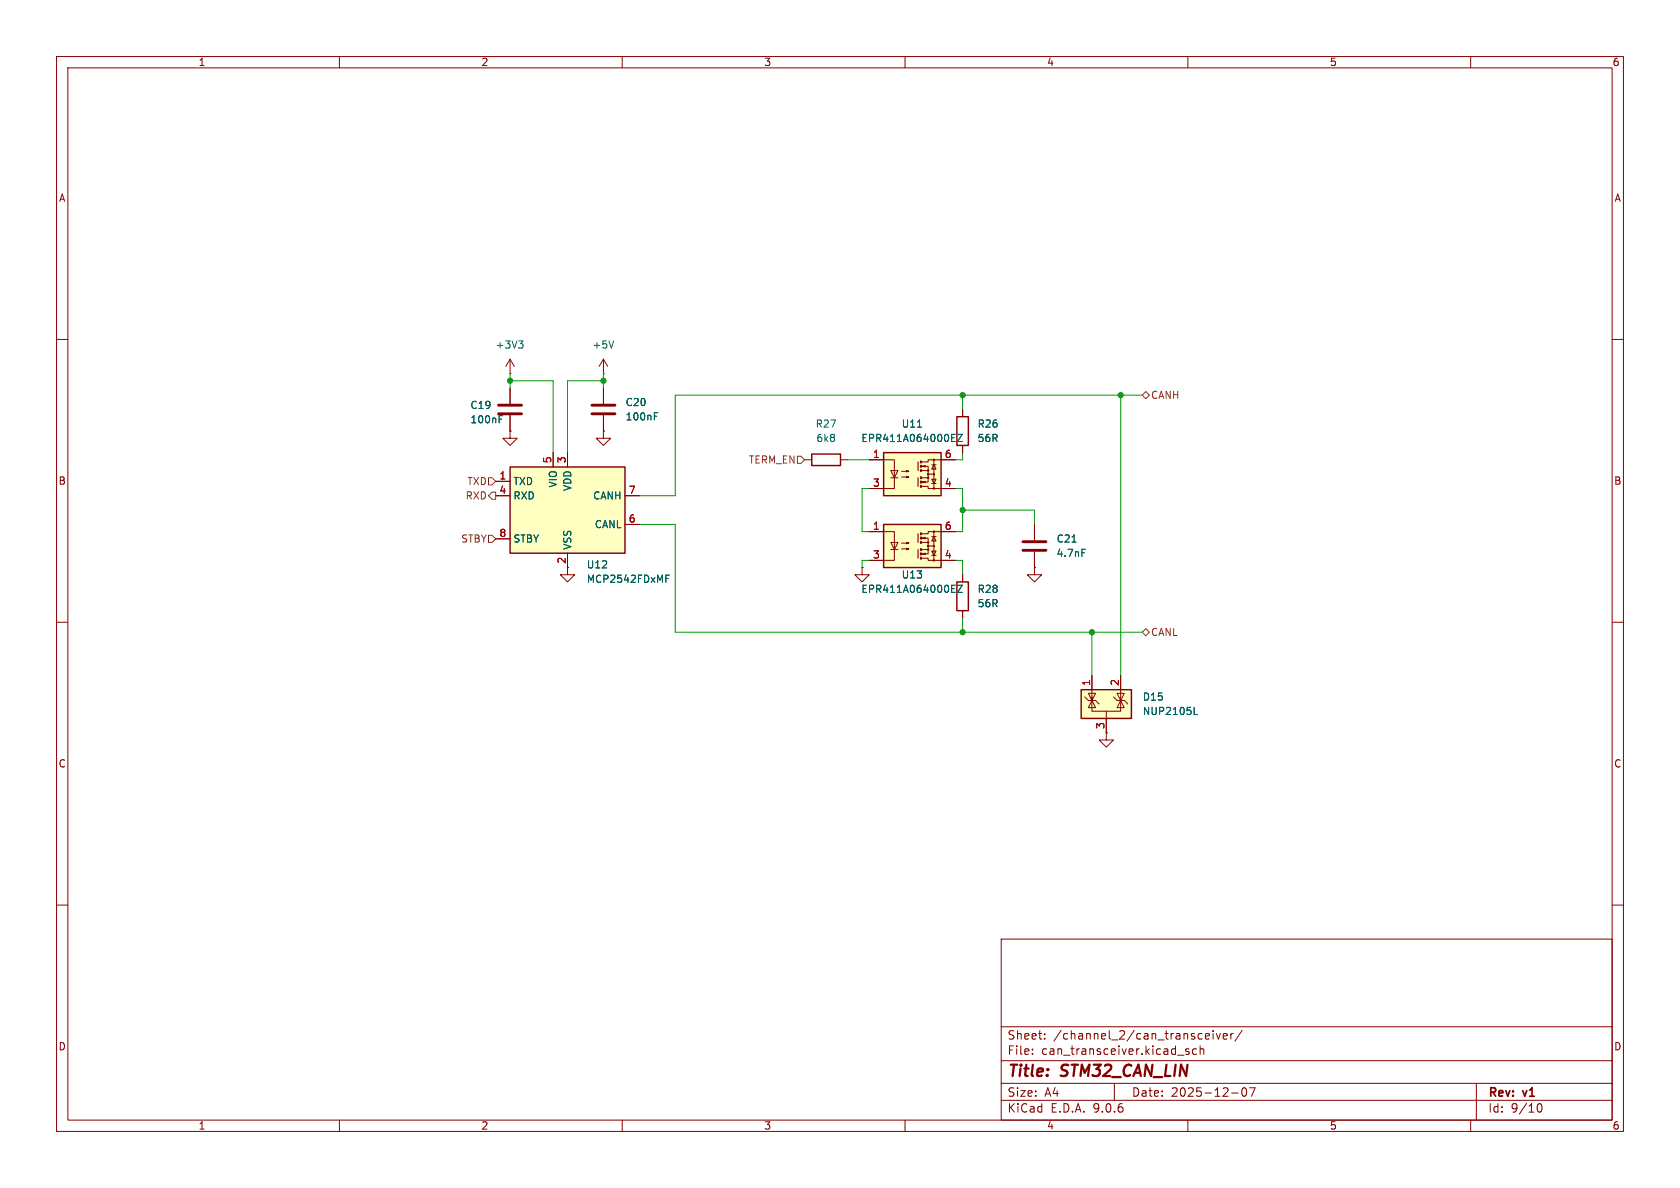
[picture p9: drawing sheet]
<svg xmlns="http://www.w3.org/2000/svg" width="297mm" height="210mm" viewBox="0 0 297 210" stroke-linecap="round" stroke-linejoin="round" font-family="sans-serif">
<g fill="none" stroke="#840000" stroke-width=".18">
<path d="M10 10h277v190h-277zM12 12h273v186h-273zM60 10v2M110 10v2M160 10v2M210 10v2M260 10v2M10 60h2M285 60h2M10 110h2M285 110h2M10 160h2"/>
<path d="M177 166h108v32h-108zM285 160h2M60 198v2M110 198v2M160 198v2M177 194.5h108M177 191.5h108M177 187.5h108M177 181.5h108M182.5 186.3v.1M182.5 185.5v.1M184.7 183.6v.1"/>
<path d="M184.7 182.8v.1M197 191.5v3M208.2 186.5h1.1M210 198v2M210.2 185.5l-.4-.1-.2 .2 .1 .2 .5 .2v.3h-.6M211.5 185.5l-.4-.1-.3 .3v.4l.2 .2h.5M212.2 185.5l.2-.1 .3 .1 .1 .9M212.2 184.9v1.5M213.1 183.5l.2 .2 .4-.1M213.1 182.9l.2-.2h.3l.2 .2v.2l-.7 .1M214.5 182.2v.1M214.5 182.7v1"/>
<path d="M215 182.7l.4 1 .3-1M216.2 183.2l.8-.1-.1-.3-.4-.1-.3 .2 .1 .7h.6M217.6 182.7v1M217.7 193.2h1.2M218 182.7l-.3 .1-.1 .2M219.6 182.1l-1.3 2M219.7 192.4l.2-.1a.81 .81 0 0 1 .6 .6 .81 .81 0 0 1-.3 .8l-.2 .1a.81 .81 0 0 1-.3-1.4zM220.9 192.3h1l-.7 1.5M260 198v2M261 191.5v6.5M271.7 195.7l.2-.5 .2-.1a.81 .81 0 0 1 .6 .6 .81 .81 0 0 1-.3 .8h-.4l-.3-.5"/>
</g>
<path d="M90.2 82.6h20.3v15.2h-20.3z" fill="#ffffc2"/>
<path d="M90.2 82.6h20.3v15.2h-20.3z" fill="none" stroke="#840000" stroke-width=".25"/>
<path d="M87.6 85.1h2.6M87.6 87.6h2.6M87.6 95.3h2.6M97.8 80v2.6M100.3 80v2.6M100.3 97.8v2.5M110.5 87.6h2.5M110.5 92.7h2.5" fill="none" stroke="#840000" stroke-width=".18"/>
<path d="M117.7 102.3h.4M117.7 101.7h.6" fill="none" stroke="#006464" stroke-width=".18"/>
<path d="M191.1 121.9h8.9v5.1h-8.9z" fill="#ffffc2"/>
<path d="M191.1 121.9h8.9v5.1h-8.9z" fill="none" stroke="#840000" stroke-width=".25"/>
<path d="M193 119.4v4.4M198.1 119.4v4.4M191.8 123.2l.6 .6h1.3l.6 .7M193 123.8v1.9h5.1v-1.9M193 123.8l.7 1.3h-1.3zM193 123.2v.6l.7-1.2h-1.3l.6 1.2M195.6 129.5v1.3h1.2l-1.2 1.3-1.3-1.3h1.3M195.6 129.5h.1M195.6 125.7v3.8M196.8 123.2l.7 .6h1.3l.6 .7M197.5 122.6h1.3l-.7 1.2zM198.1 123.8l.7 1.3h-1.3z" fill="none" stroke="#840000" stroke-width=".18"/>
<path d="M211.1 126.3h.6" fill="none" stroke="#006464" stroke-width=".18"/>
<path d="M156.2 92.7h10.2v7.6h-10.2z" fill="#ffffc2"/>
<path d="M169.2 73.7h2v5h-2zM156.2 92.7h10.2v7.6h-10.2z" fill="none" stroke="#840000" stroke-width=".25"/>
<g fill="none" stroke="#840000" stroke-width=".18">
<path d="M170.2 72.4v1.3M170.2 78.7v1.3M153.7 94h4.4v5.1h-4.4M157.5 95.9h1.2l-.6 1.3zM157.5 97.2h1.2M159.4 96h1.3l-.4 .1v-.2l.4 .1M159.4 97h1.3l-.4 .2v-.3l.4 .1M162.9 95.1h1.2v.8M162.9 95.9h1.2v1.3h-1.2M162.9 98.7h1.2v.4h4.8M163.1 95.1l.5-.1v.3zM163.1 97.9l.5-.1v.2z"/>
<path d="M164.1 97.2v.7h-1.2M164.1 96.5h1M164.7 97.4h.8l-.4 .8zM164.7 94.9h.8M164.7 98.2h.8M165.1 94.9l.4 .7h-.8zM165.1 94v5.1M168.9 94h-4.8v.4h-1.2M152.4 100.3v1.3h1.3l-1.3 1.3-1.3-1.3h1.3M152.4 100.3h.1"/>
<circle cx="164.1" cy="95.9" r=".13"/>
<circle cx="164.1" cy="96.5" r=".13"/>
<circle cx="164.1" cy="97.2" r=".13"/>
<circle cx="165.1" cy="99.1" r=".13"/>
<circle cx="165.1" cy="94" r=".13"/>
<circle cx="165.1" cy="96.5" r=".13"/>
</g>
<path d="M162.3 94.4v1.5M162.3 97.2v1.5" fill="none" stroke="#840000" stroke-width=".2"/>
<path d="M162.8 94.2v.3M162.8 95v.3M162.8 95.8v.2M162.8 97.8v.2M162.8 98.6v.2M162.8 97v.3" fill="none" stroke="#840000" stroke-width=".36"/>
<path d="M168.2 104.7h.6M168.2 103.4h.6M169.3 103.4h.8l-.8 1.3h.8" fill="none" stroke="#006464" stroke-width=".18"/>
<path d="M156.2 80h10.2v7.6h-10.2z" fill="#ffffc2"/>
<path d="M143.5 80.3h5.1v2h-5.1zM156.2 80h10.2v7.6h-10.2zM169.2 102.9h2v5.1h-2z" fill="none" stroke="#840000" stroke-width=".25"/>
<g fill="none" stroke="#840000" stroke-width=".18">
<path d="M90.2 66h.1M90.2 76.2v1.3h1.2l-1.2 1.2-1.3-1.2h1.3M90.2 76.2h.1M90.2 63.5l-.8 1.3M90.2 63.5l.7 1.3M90.2 63.5v2.5M90.2 68.6v2.8M90.2 73.4v2.8M106.7 76.2v1.3h1.2l-1.2 1.2-1.3-1.2h1.3M106.7 76.2h.1M106.7 66h.1M106.7 63.5l-.8 1.3"/>
<path d="M106.7 63.5l.7 1.3M106.7 63.5v2.5M106.7 68.6v2.8M106.7 73.4v2.8M170.2 72.4v1.3M170.2 78.7v1.3M87.6 85.1h2.6M87.6 87.6h2.6M87.6 95.3h2.6M97.8 80v2.6M100.3 97.8v3.8h1.3l-1.3 1.3-1.2-1.3h1.2M100.3 80v2.6"/>
<path d="M110.5 87.6h2.5M110.5 92.7h2.5M142.2 81.3h1.3M148.6 81.3h1.3M153.7 81.3h4.4v5.1h-4.4M153.7 94h2.5M153.7 99.1h2.5M157.5 83.2h1.2l-.6 1.3zM157.5 84.5h1.2M159.4 83.3h1.3l-.4 .1v-.2l.4 .1M159.4 84.3h1.3l-.4 .2v-.3l.4 .1M162.9 82.4h1.2v.8"/>
<path d="M162.9 83.2h1.2v1.3h-1.2M162.9 86h1.2v.4h4.8M163.1 82.4l.5-.1v.3zM163.1 85.2l.5-.1v.2zM164.1 84.5v.7h-1.2M164.1 83.8h1M164.7 84.7h.8l-.4 .8zM164.7 82.2h.8M164.7 85.5h.8M165.1 82.2l.4 .7h-.8zM165.1 81.3v5.1M166.4 94h2.5"/>
<path d="M166.4 99.1h2.5M168.9 81.3h-4.8v.4h-1.2M182.9 92.7v2.8M182.9 97.5v2.8M152.4 100.3h.1M170.2 101.6v1.3M170.2 108v1.2M182.9 100.3v1.3h1.2l-1.2 1.3-1.3-1.3h1.3M182.9 100.3h.1M193 119.4v2.5M198.1 119.4v2.5M195.6 129.5h.1"/>
<path d="M195.6 127v2.5"/>
<circle cx="164.1" cy="84.5" r=".13"/>
<circle cx="164.1" cy="83.8" r=".13"/>
<circle cx="164.1" cy="83.2" r=".13"/>
<circle cx="165.1" cy="81.3" r=".13"/>
<circle cx="165.1" cy="83.8" r=".13"/>
<circle cx="165.1" cy="86.4" r=".13"/>
</g>
<path d="M162.3 81.7v1.5M162.3 84.5v1.5" fill="none" stroke="#840000" stroke-width=".2"/>
<path d="M162.8 81.5v.3M162.8 82.3v.3M162.8 83.1v.2M162.8 85.1v.2M162.8 85.9v.2M162.8 84.3v.3" fill="none" stroke="#840000" stroke-width=".36"/>
<g fill="none" stroke="#006464" stroke-width=".18">
<path d="M88.2 74.1h.5M88.2 73.5h.7M91.7 60.3h.8l-.5 .5M92.2 60.8l.3 .2v.3l-.3 .2M108.5 60.3l-.4 1.2M115.7 73.6h.4M115.7 73h.6M162.2 75.5h.7M168.2 78h.6M168.2 76.8h.6M169.3 76.8h.8l-.8 1.2h.8M189.5 95.8h.7"/>
<path d="M191.3 97.1h.6M117.7 102.3h.4M117.7 101.7h.6M168.2 104.7h.6M168.2 103.4h.6M169.3 103.4h.8l-.8 1.3h.8M211.1 126.3h.6"/>
</g>
<path d="M88.1 71.6h4.1M88.1 73.2h4.1M104.6 71.6h4.1M104.6 73.2h4.1M180.8 95.8h4.1M180.8 97.3h4.1" fill="none" stroke="#840000" stroke-width=".51"/>
<path d="M201.9 69.9l.7-.7 .6 .7-.6 .6zM86.4 94.6h.6l.6 .7-.6 .6h-.6zM86.4 84.5h.6l.6 .6-.6 .6h-.6zM87 87h.6v1.3h-.6l-.6-.7zM141 80.6h.6l.6 .7-.6 .6h-.6zM201.9 111.8l.7-.7 .6 .7-.6 .6z" fill="none" stroke="#725600" stroke-width=".18"/>
<g fill="none" stroke="#009600" stroke-width=".18">
<path d="M90.2 66v2.6M90.2 67.3h7.6v12.7M106.7 66v2.6M106.7 67.3h-6.4v12.7M170.2 69.9v2.5M198.1 69.9v49.5M201.9 69.9h-82.5v17.7h-6.4M113 92.7h6.4v19.1h82.5M149.9 81.3h3.8M153.7 86.4h-1.3v7.6h1.3M153.7 99.1h-1.3v1.2M168.9 86.4h1.3v7.6h-1.3"/>
<path d="M168.9 99.1h1.3v2.5M170.2 80v1.3h-1.3M170.2 90.2h12.7v2.5M170.2 109.2v2.6M193 111.8v7.6"/>
</g>
<g fill="#009600" stroke="#009600" stroke-width=".18">
<circle cx="90.2" cy="67.3" r=".46"/>
<circle cx="106.7" cy="67.3" r=".46"/>
<circle cx="170.2" cy="69.9" r=".46"/>
<circle cx="198.1" cy="69.9" r=".46"/>
<circle cx="170.2" cy="90.2" r=".46"/>
<circle cx="193" cy="111.8" r=".46"/>
<circle cx="170.2" cy="111.8" r=".46"/>
</g>
<g font-size="2.8" fill="#840000">
<text x="178" y="190.9">Title:</text>
<text x="187.7" y="190.9">STM32_CAN_LIN</text>
</g>
<g font-size="2.1" fill="#840000">
<text x="178" y="184">Sheet:</text>
<text x="186.2" y="184">/channel_2/can_transceiver/</text>
<text x="178" y="186.7">File:</text>
<text x="184.1" y="186.7">can_transceiver.kicad_sch</text>
<text x="178" y="196.9">KiCad</text>
<text x="178" y="194.1">Size:</text>
<text x="184.7" y="194.1">A4</text>
<text x="185.7" y="196.9">E.D.A.</text>
<text x="193.3" y="196.9">9.0.6</text>
<text x="200" y="194.1">Date:</text>
<text x="207" y="194.1">2025-12-07</text>
<text x="263" y="194.3">Rev:</text>
<text x="263" y="196.9">Id:</text>
<text x="267.1" y="196.9">9/10</text>
<text x="269.4" y="194.3">v1</text>
</g>
<g font-size="1.8" fill="#840000">
<text x="35" y="11.9">1</text>
<text x="85" y="11.9">2</text>
<text x="135" y="11.9">3</text>
<text x="185" y="11.9">4</text>
<text x="235" y="11.9">5</text>
<text x="285" y="11.9">6</text>
<text x="10.3" y="35.9">A</text>
<text x="285.3" y="35.9">A</text>
<text x="10.3" y="85.9">B</text>
<text x="285.3" y="85.9">B</text>
<text x="10.3" y="135.9">C</text>
<text x="285.3" y="135.9">C</text>
<text x="10.3" y="185.9">D</text>
<text x="285.3" y="185.9">D</text>
<text x="35" y="199.9">1</text>
<text x="85" y="199.9">2</text>
<text x="135" y="199.9">3</text>
<text x="185" y="199.9">4</text>
<text x="235" y="199.9">5</text>
<text x="285" y="199.9">6</text>
</g>
<g font-size="1.8" fill="#006464">
<text x="87.5" y="61.8">+3V3</text>
<text x="104.6" y="61.8">+5V</text>
<text x="110.5" y="72">C20</text>
<text x="83.1" y="75">100nF</text>
<text x="83.1" y="72.5">C19</text>
<text x="110.5" y="74.5">100nF</text>
<text x="144.1" y="75.8">R27</text>
<text x="159.3" y="75.8">U11</text>
<text x="172.7" y="75.8">R26</text>
<text x="144.2" y="78.3">6k8</text>
<text x="152.2" y="78.3">EPR411A064000EZ</text>
<text x="172.7" y="78.3">56R</text>
<text x="90.7" y="86">TXD</text>
<text x="90.7" y="88.5">RXD</text>
<text x="98.7" y="86.3" transform="rotate(-90 98.7 86.3)">VIO</text>
<text x="101.2" y="86.9" transform="rotate(-90 101.2 86.9)">VDD</text>
<text x="104.8" y="88.5">CANH</text>
<text x="105.1" y="93.6">CANL</text>
<text x="90.7" y="96.1">STBY</text>
<text x="101.2" y="97.3" transform="rotate(-90 101.2 97.3)">VSS</text>
<text x="103.6" y="100.7">U12</text>
<text x="186.7" y="96.1">C21</text>
<text x="186.7" y="98.7">4.7nF</text>
<text x="103.6" y="103.2">MCP2542FDxMF</text>
<text x="152.2" y="105">EPR411A064000EZ</text>
<text x="159.3" y="102.5">U13</text>
<text x="172.7" y="105">R28</text>
<text x="172.7" y="107.5">56R</text>
<text x="201.9" y="124.1">D15</text>
<text x="201.9" y="126.6">NUP2105L</text>
</g>
<g font-size="1.8" fill="#725600">
<text x="203.4" y="70.7">CANH</text>
<text x="132.3" y="82.1">TERM_EN</text>
<text x="82.2" y="88.5">RXD</text>
<text x="82.5" y="86">TXD</text>
<text x="81.4" y="96.1">STBY</text>
<text x="203.4" y="112.6">CANL</text>
</g>
<g font-size="1.8" fill="#a90000">
<text x="97.5" y="82" transform="rotate(-90 97.5 82)">5</text>
<text x="100.1" y="82" transform="rotate(-90 100.1 82)">3</text>
<text x="154.2" y="81">1</text>
<text x="166.9" y="81">6</text>
<text x="88.2" y="84.8">1</text>
<text x="88.2" y="87.4">4</text>
<text x="111.1" y="87.4">7</text>
<text x="154.2" y="86.1">3</text>
<text x="166.9" y="86.1">4</text>
<text x="88.2" y="95">8</text>
<text x="111.1" y="92.5">6</text>
<text x="154.2" y="93.7">1</text>
<text x="166.9" y="93.7">6</text>
<text x="100.1" y="99.8" transform="rotate(-90 100.1 99.8)">2</text>
<text x="154.2" y="98.8">3</text>
<text x="166.9" y="98.8">4</text>
<text x="192.8" y="121.4" transform="rotate(-90 192.8 121.4)">1</text>
<text x="197.9" y="121.4" transform="rotate(-90 197.9 121.4)">2</text>
<text x="195.3" y="129" transform="rotate(-90 195.3 129)">3</text>
</g>
</svg>
